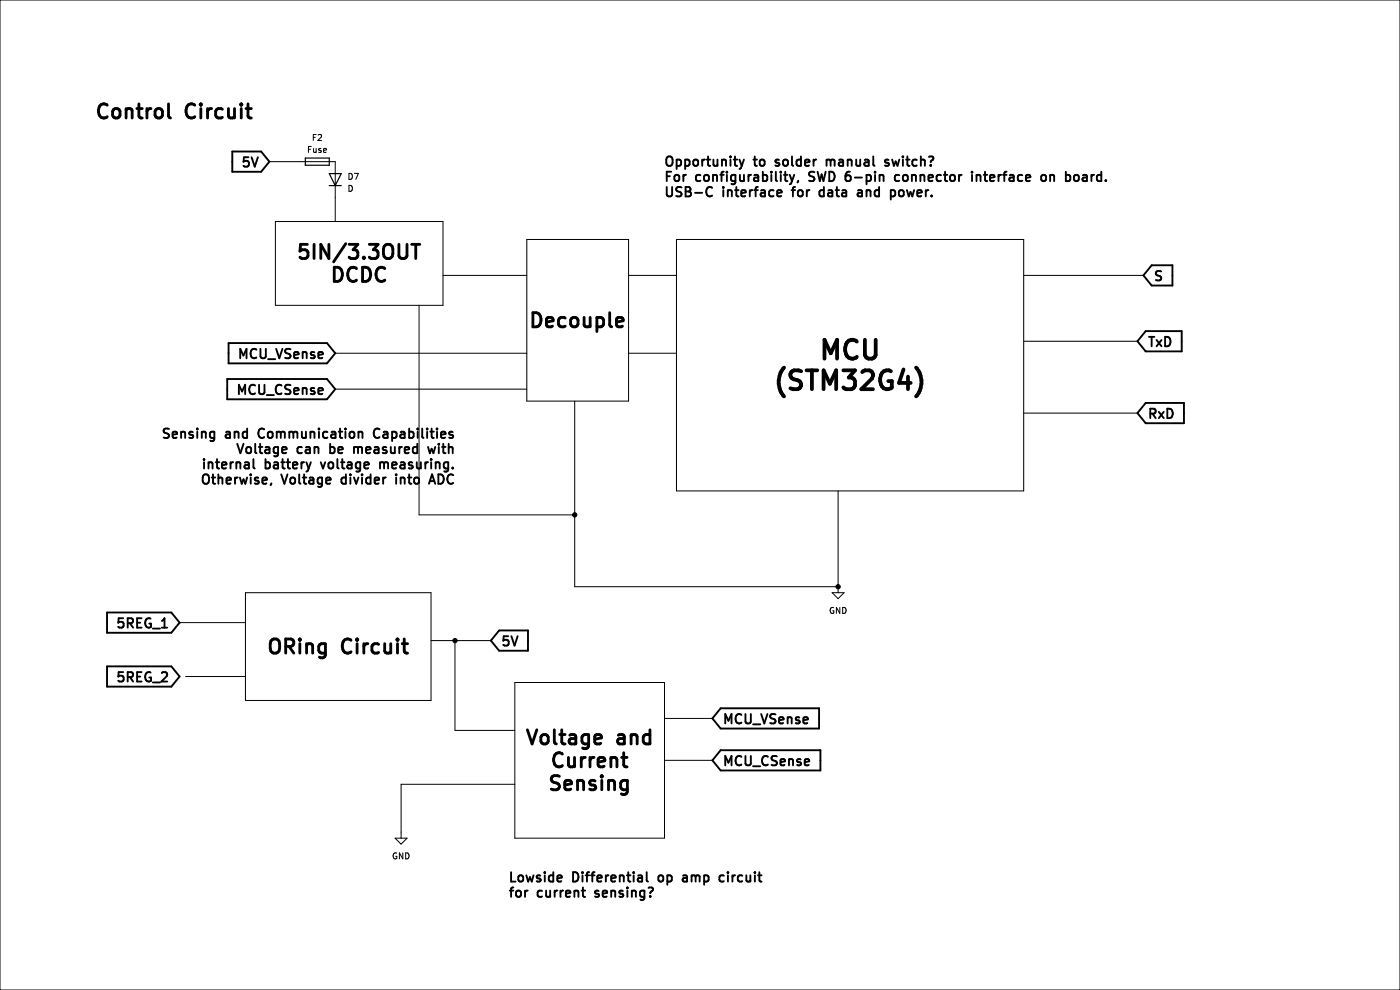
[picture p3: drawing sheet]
(kicad_sch (version 20230121) (generator eeschema)

 (paper "A4")

 (lib_symbols
  (symbol "Device:D" (pin_numbers hide) (pin_names (offset 1.016) hide) (in_bom yes) (on_board yes)
   (property "Reference" "D" (at 0 2.54 0) (effects (font (size 1.27 1.27))))
   (property "Value" "D" (at 0 -2.54 0) (effects (font (size 1.27 1.27))))
   (property "Footprint" "" (at 0 0 0) (effects (font (size 1.27 1.27)) hide))
   (property "Datasheet" "~" (at 0 0 0) (effects (font (size 1.27 1.27)) hide))
   (property "Sim.Device" "D" (at 0 0 0) (effects (font (size 1.27 1.27)) hide))
   (property "Sim.Pins" "1=K 2=A" (at 0 0 0) (effects (font (size 1.27 1.27)) hide))
   (symbol "D_0_1"
    (polyline (pts (xy -1.27 1.27) (xy -1.27 -1.27)) (stroke (width 0.254) (type default)) (fill (type none)))
    (polyline (pts (xy 1.27 0) (xy -1.27 0)) (stroke (width 0) (type default)) (fill (type none)))
    (polyline (pts (xy 1.27 1.27) (xy 1.27 -1.27) (xy -1.27 0) (xy 1.27 1.27)) (stroke (width 0.254) (type default)) (fill (type none))))
   (symbol "D_1_1"
    (pin passive line (at -3.81 0 0) (length 2.54) (name "K" (effects (font (size 1.27 1.27)))) (number "1" (effects (font (size 1.27 1.27)))))
    (pin passive line (at 3.81 0 180) (length 2.54) (name "A" (effects (font (size 1.27 1.27)))) (number "2" (effects (font (size 1.27 1.27)))))))
  (symbol "Device:Fuse" (pin_numbers hide) (pin_names (offset 0)) (in_bom yes) (on_board yes)
   (property "Reference" "F" (at 2.032 0 90) (effects (font (size 1.27 1.27))))
   (property "Value" "Fuse" (at -1.905 0 90) (effects (font (size 1.27 1.27))))
   (property "Footprint" "" (at -1.778 0 90) (effects (font (size 1.27 1.27)) hide))
   (property "Datasheet" "~" (at 0 0 0) (effects (font (size 1.27 1.27)) hide))
   (symbol "Fuse_0_1"
    (rectangle (start -0.762 -2.54) (end 0.762 2.54) (stroke (width 0.254) (type default)) (fill (type none)))
    (polyline (pts (xy 0 2.54) (xy 0 -2.54)) (stroke (width 0) (type default)) (fill (type none))))
   (symbol "Fuse_1_1"
    (pin passive line (at 0 3.81 270) (length 1.27) (name "~" (effects (font (size 1.27 1.27)))) (number "1" (effects (font (size 1.27 1.27)))))
    (pin passive line (at 0 -3.81 90) (length 1.27) (name "~" (effects (font (size 1.27 1.27)))) (number "2" (effects (font (size 1.27 1.27)))))))
  (symbol "power:GND" (power) (pin_names (offset 0)) (in_bom yes) (on_board yes)
   (property "Reference" "#PWR" (at 0 -6.35 0) (effects (font (size 1.27 1.27)) hide))
   (property "Value" "GND" (at 0 -3.81 0) (effects (font (size 1.27 1.27))))
   (property "Footprint" "" (at 0 0 0) (effects (font (size 1.27 1.27)) hide))
   (property "Datasheet" "" (at 0 0 0) (effects (font (size 1.27 1.27)) hide))
   (symbol "GND_0_1"
    (polyline (pts (xy 0 0) (xy 0 -1.27) (xy 1.27 -1.27) (xy 0 -2.54) (xy -1.27 -1.27) (xy 0 -1.27)) (stroke (width 0) (type default)) (fill (type none))))
   (symbol "GND_1_1"
    (pin power_in line (at 0 0 270) (length 0) hide (name "GND" (effects (font (size 1.27 1.27)))) (number "1" (effects (font (size 1.27 1.27))))))))

 (junction (at 96.52 135.89) (diameter 0) (color 0 0 0 0))
 (junction (at 177.8 124.46) (diameter 0) (color 0 0 0 0))
 (junction (at 121.92 109.22) (diameter 0) (color 0 0 0 0))

 (wire (pts (xy 96.52 135.89) (xy 104.14 135.89)) (stroke (width 0) (type default)))
 (wire (pts (xy 217.17 58.42) (xy 242.57 58.42)) (stroke (width 0) (type default)))
 (wire (pts (xy 133.35 74.93) (xy 143.51 74.93)) (stroke (width 0) (type default)))
 (wire (pts (xy 140.97 152.4) (xy 151.13 152.4)) (stroke (width 0) (type default)))
 (wire (pts (xy 121.92 85.09) (xy 121.92 109.22)) (stroke (width 0) (type default)))
 (wire (pts (xy 217.17 87.63) (xy 241.3 87.63)) (stroke (width 0) (type default)))
 (wire (pts (xy 91.44 135.89) (xy 96.52 135.89)) (stroke (width 0) (type default)))
 (wire (pts (xy 88.9 64.77) (xy 88.9 109.22)) (stroke (width 0) (type default)))
 (wire (pts (xy 96.52 135.89) (xy 96.52 154.94)) (stroke (width 0) (type default)))
 (wire (pts (xy 71.12 82.55) (xy 111.76 82.55)) (stroke (width 0) (type default)))
 (wire (pts (xy 71.12 74.93) (xy 111.76 74.93)) (stroke (width 0) (type default)))
 (wire (pts (xy 121.92 109.22) (xy 121.92 124.46)) (stroke (width 0) (type default)))
 (wire (pts (xy 88.9 109.22) (xy 121.92 109.22)) (stroke (width 0) (type default)))
 (wire (pts (xy 96.52 154.94) (xy 109.22 154.94)) (stroke (width 0) (type default)))
 (wire (pts (xy 57.15 34.29) (xy 63.5 34.29)) (stroke (width 0) (type default)))
 (wire (pts (xy 133.35 58.42) (xy 143.51 58.42)) (stroke (width 0) (type default)))
 (wire (pts (xy 39.37 143.51) (xy 52.07 143.51)) (stroke (width 0) (type default)))
 (wire (pts (xy 93.98 58.42) (xy 111.76 58.42)) (stroke (width 0) (type default)))
 (wire (pts (xy 85.09 166.37) (xy 109.22 166.37)) (stroke (width 0) (type default)))
 (wire (pts (xy 140.97 161.29) (xy 151.13 161.29)) (stroke (width 0) (type default)))
 (wire (pts (xy 217.17 72.39) (xy 241.3 72.39)) (stroke (width 0) (type default)))
 (wire (pts (xy 38.1 132.08) (xy 52.07 132.08)) (stroke (width 0) (type default)))
 (wire (pts (xy 121.92 124.46) (xy 177.8 124.46)) (stroke (width 0) (type default)))
 (wire (pts (xy 71.12 41.91) (xy 71.12 46.99)) (stroke (width 0) (type default)))
 (wire (pts (xy 85.09 176.53) (xy 85.09 166.37)) (stroke (width 0) (type default)))
 (wire (pts (xy 177.8 104.14) (xy 177.8 124.46)) (stroke (width 0) (type default)))

 (text_box "ORing Circuit" (at 52.07 125.73 0) (size 39.37 22.86) (stroke (width 0) (type default)) (fill (type none)) (effects (font (size 3 3) bold)))
 (text_box "5IN/3.3OUT DCDC" (at 58.42 46.99 0) (size 35.56 17.78) (stroke (width 0) (type default)) (fill (type none)) (effects (font (size 3 3) bold)))
 (text_box "Voltage and Current Sensing" (at 109.22 144.78 0) (size 31.75 33.02) (stroke (width 0) (type default)) (fill (type none)) (effects (font (size 3 3) bold)))
 (text_box "Decouple" (at 111.76 50.8 0) (size 21.59 34.29) (stroke (width 0) (type default)) (fill (type none)) (effects (font (size 3 3) bold)))
 (text_box "MCU\n(STM32G4)" (at 143.51 50.8 0) (size 73.66 53.34) (stroke (width 0) (type default)) (fill (type none)) (effects (font (size 4 4) bold)))

 (text "Control Circuit\n" (at 20.32 25.4 0) (effects (font (size 3 3) bold) (justify left bottom)))
 (text "Lowside Differential op amp circuit\nfor current sensing?" (at 107.95 190.5 0) (effects (font (size 2 2) bold) (justify left bottom)))
 (text "Opportunity to solder manual switch?\nFor configurability, SWD 6-pin connector interface on board.\nUSB-C interface for data and power." (at 140.97 41.91 0) (effects (font (size 2 2) bold) (justify left bottom)))
 (text "Sensing and Communication Capabilities\nVoltage can be measured with\ninternal battery voltage measuring.\nOtherwise, Voltage divider into ADC" (at 96.52 102.87 0) (effects (font (size 2 2) bold) (justify right bottom)))

 (global_label "RxD" (shape input) (at 241.3 87.63 0) (fields_autoplaced) (effects (font (size 2 2) bold) (justify left))
  (property "Intersheetrefs" "${INTERSHEET_REFS}" (at 252.1693 87.63 0) (effects (font (size 1.27 1.27)) (justify left) hide)))
 (global_label "MCU_CSense" (shape input) (at 71.12 82.55 180) (fields_autoplaced) (effects (font (size 2 2) bold) (justify right))
  (property "Intersheetrefs" "${INTERSHEET_REFS}" (at 47.2031 82.55 0) (effects (font (size 1.27 1.27)) (justify right) hide)))
 (global_label "5V" (shape input) (at 57.15 34.29 180) (fields_autoplaced) (effects (font (size 2 2) bold) (justify right))
  (property "Intersheetrefs" "${INTERSHEET_REFS}" (at 48.2806 34.29 0) (effects (font (size 1.27 1.27)) (justify right) hide)))
 (global_label "S" (shape input) (at 242.57 58.42 0) (fields_autoplaced) (effects (font (size 2 2) bold) (justify left))
  (property "Intersheetrefs" "${INTERSHEET_REFS}" (at 249.7251 58.42 0) (effects (font (size 1.27 1.27)) (justify left) hide)))
 (global_label "5REG_2" (shape input) (at 38.1 143.51 180) (fields_autoplaced) (effects (font (size 2 2) bold) (justify right))
  (property "Intersheetrefs" "${INTERSHEET_REFS}" (at 21.7068 143.51 0) (effects (font (size 1.27 1.27)) (justify right) hide)))
 (global_label "5REG_1" (shape input) (at 38.1 132.08 180) (fields_autoplaced) (effects (font (size 2 2) bold) (justify right))
  (property "Intersheetrefs" "${INTERSHEET_REFS}" (at 21.7068 132.08 0) (effects (font (size 1.27 1.27)) (justify right) hide)))
 (global_label "5V" (shape input) (at 104.14 135.89 0) (fields_autoplaced) (effects (font (size 2 2) bold) (justify left))
  (property "Intersheetrefs" "${INTERSHEET_REFS}" (at 113.0094 135.89 0) (effects (font (size 1.27 1.27)) (justify left) hide)))
 (global_label "MCU_VSense" (shape input) (at 71.12 74.93 180) (fields_autoplaced) (effects (font (size 2 2) bold) (justify right))
  (property "Intersheetrefs" "${INTERSHEET_REFS}" (at 47.4888 74.93 0) (effects (font (size 1.27 1.27)) (justify right) hide)))
 (global_label "MCU_CSense" (shape input) (at 151.13 161.29 0) (fields_autoplaced) (effects (font (size 2 2) bold) (justify left))
  (property "Intersheetrefs" "${INTERSHEET_REFS}" (at 175.0469 161.29 0) (effects (font (size 1.27 1.27)) (justify left) hide)))
 (global_label "MCU_VSense" (shape input) (at 151.13 152.4 0) (fields_autoplaced) (effects (font (size 2 2) bold) (justify left))
  (property "Intersheetrefs" "${INTERSHEET_REFS}" (at 174.7612 152.4 0) (effects (font (size 1.27 1.27)) (justify left) hide)))
 (global_label "TxD" (shape input) (at 241.3 72.39 0) (fields_autoplaced) (effects (font (size 2 2) bold) (justify left))
  (property "Intersheetrefs" "${INTERSHEET_REFS}" (at 251.6931 72.39 0) (effects (font (size 1.27 1.27)) (justify left) hide)))

 (symbol (lib_id "power:GND") (at 85.09 176.53 0) (unit 1) (in_bom yes) (on_board yes) (dnp no) (fields_autoplaced)
  (property "Reference" "#PWR010" (at 85.09 182.88 0) (effects (font (size 1.27 1.27)) hide))
  (property "Value" "GND" (at 85.09 181.61 0) (effects (font (size 1.27 1.27))))
  (property "Footprint" "" (at 85.09 176.53 0) (effects (font (size 1.27 1.27)) hide))
  (property "Datasheet" "" (at 85.09 176.53 0) (effects (font (size 1.27 1.27)) hide)) (pin "1"))

 (symbol (lib_id "Device:D") (at 71.12 38.1 90) (unit 1) (in_bom yes) (on_board yes) (dnp no) (fields_autoplaced)
  (property "Reference" "D7" (at 73.66 37.465 90) (effects (font (size 1.27 1.27)) (justify right)))
  (property "Value" "D" (at 73.66 40.005 90) (effects (font (size 1.27 1.27)) (justify right)))
  (property "Footprint" "" (at 71.12 38.1 0) (effects (font (size 1.27 1.27)) hide))
  (property "Datasheet" "~" (at 71.12 38.1 0) (effects (font (size 1.27 1.27)) hide))
  (property "Sim.Device" "D" (at 71.12 38.1 0) (effects (font (size 1.27 1.27)) hide))
  (property "Sim.Pins" "1=K 2=A" (at 71.12 38.1 0) (effects (font (size 1.27 1.27)) hide)) (pin "1") (pin "2"))

 (symbol (lib_id "Device:Fuse") (at 67.31 34.29 90) (unit 1) (in_bom yes) (on_board yes) (dnp no) (fields_autoplaced)
  (property "Reference" "F2" (at 67.31 29.21 90) (effects (font (size 1.27 1.27))))
  (property "Value" "Fuse" (at 67.31 31.75 90) (effects (font (size 1.27 1.27))))
  (property "Footprint" "" (at 67.31 36.068 90) (effects (font (size 1.27 1.27)) hide))
  (property "Datasheet" "~" (at 67.31 34.29 0) (effects (font (size 1.27 1.27)) hide)) (pin "1") (pin "2"))

 (symbol (lib_id "power:GND") (at 177.8 124.46 0) (unit 1) (in_bom yes) (on_board yes) (dnp no) (fields_autoplaced)
  (property "Reference" "#PWR08" (at 177.8 130.81 0) (effects (font (size 1.27 1.27)) hide))
  (property "Value" "GND" (at 177.8 129.54 0) (effects (font (size 1.27 1.27))))
  (property "Footprint" "" (at 177.8 124.46 0) (effects (font (size 1.27 1.27)) hide))
  (property "Datasheet" "" (at 177.8 124.46 0) (effects (font (size 1.27 1.27)) hide)) (pin "1")))
